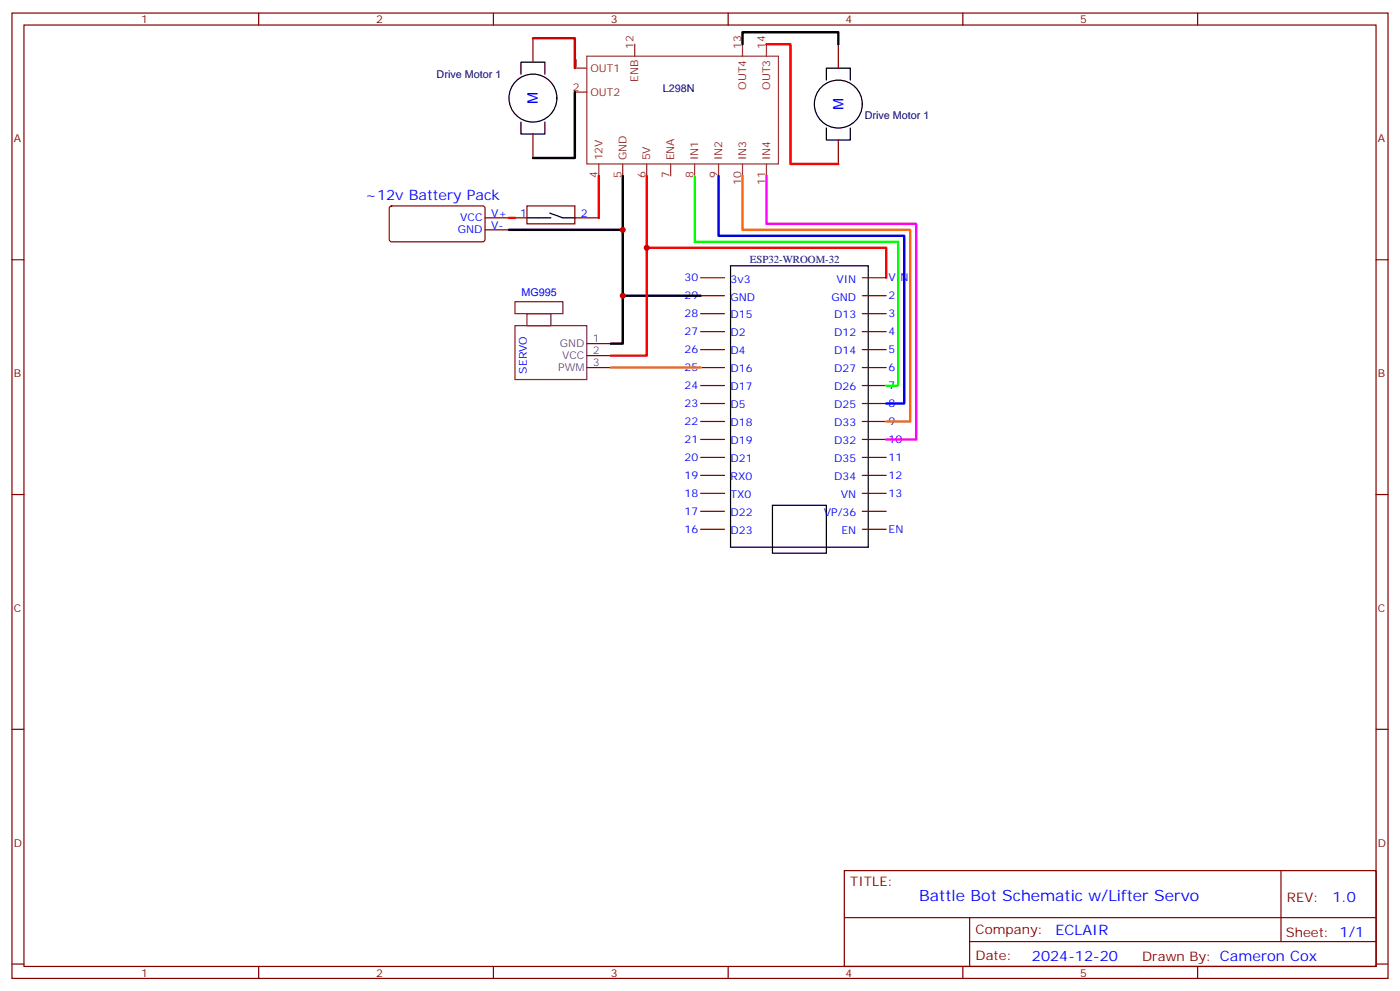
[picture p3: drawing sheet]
<svg xmlns="http://www.w3.org/2000/svg" width="412mm" height="292mm" viewBox="0 0 412 292" stroke-linecap="round" stroke-linejoin="round" font-family="sans-serif">
<g fill="none" stroke="#870000" stroke-width=".35">
<path d="M3.5 3.8h405.4v284.4h-405.4zM7.1 7.4h398.2v277.3h-398.2zM76.2 3.8v3.6M145.3 3.8v3.6M157 11.3v7M214.5 3.8v3.6M246.9 13v7.1M283.6 3.8v3.6M352.8 3.8v3.6M157 39.5v7M246.9 41.2v7.1M3.5 76.5h3.6"/>
<path d="M114.9 60.8l.5-.2 27 .1 .5 .6-.1 9.5-.6 .4h-27.1l-.4-.7v-9.2zM142.9 64.2h7M142.9 67.7h7M151.7 64.2h3.5M155.2 60.6h14.1v5.3h-14.1zM169.3 64.2h7.1M405.3 76.5h3.6M206.4 81.8h7M206.4 87.1h7M206.4 92.4h7M206.4 97.7h7M254 81.8h7.1"/>
<path d="M254 87.1h7.1M254 92.4h7.1M254 97.7h7.1M172.9 108.3h7M172.9 104.7h7M172.9 101.2h7M206.4 103h7M206.4 108.3h7M206.4 113.6h7M206.4 118.9h7M254 103h7.1M254 108.3h7.1"/>
<path d="M254 113.6h7.1M254 118.9h7.1M206.4 124.1h7M206.4 129.4h7M206.4 134.7h7M254 124.1h7.1M254 129.4h7.1M254 134.7h7.1M3.5 145.7h3.6M206.4 140h7M206.4 145.3h7M206.4 150.6h7"/>
<path d="M206.4 155.9h7M254 140h7.1M254 145.3h7.1M254 150.6h7.1M254 155.9h7.1M405.3 145.7h3.6M3.5 214.8h3.6M405.3 214.8h3.6M248.7 256.4h156.6v28.3h-156.6zM377.3 256.5v20.8M248.7 270.3h156.5M285.6 277.3h119.6"/>
<path d="M285.6 270.3v14.1M3.5 284h3.6M76.2 284.7v3.5M145.3 284.7v3.5M214.5 284.7v3.5M283.6 284.7v3.5M352.8 284.7v3.5M405.3 284h3.6"/>
</g>
<g fill="none" stroke="#8c2424" stroke-width=".35">
<path d="M187 13v3.5M218.7 13v3.5M225.8 13v3.5M169.3 20.1h3.6M169.3 27.1h3.6M176.4 48.3v3.5M183.4 48.3v3.5M190.5 48.3v3.5M197.6 48.3v3.5M204.6 48.3v3.5M211.7 48.3v3.5M218.7 48.3v3.5"/>
<path d="M225.8 48.3v3.5"/>
</g>
<path d="M172.9 16.5h56.4v31.8h-56.4z" fill="none" stroke="#933" stroke-width=".35"/>
<g fill="none" stroke="#000" stroke-width=".35">
<path d="M153.5 21.8v-3.5h7v3.5M153.5 35.9v3.6h7v-3.6M243.4 37.7v3.5h7.1v-3.5M243.4 23.6v-3.5h7.1v3.5M155.2 64.2h7.1M161.9 62.8l3.9 1.4h3.5M215.2 78.3h40.6v82.9h-40.6zM227.5 148.8h15.9v14.1h-15.9z"/>
<circle cx="157" cy="28.9" r="7.1"/>
<circle cx="246.9" cy="30.7" r="7.1"/>
</g>
<path d="M225.8 13h7v35.3h14.1M176.4 51.8v12.4M190.5 51.8v21.2h70.6v8.8M149.9 64.2h1.8M190.5 73v31.7h-10.6" fill="none" stroke="#f00" stroke-width=".71"/>
<path d="M218.7 13v-3.5h28.2v3.5M169.3 27.1v19.4h-12.3M183.4 51.8v15.9h-33.5M183.4 67.7v19.4h23M183.4 87.1v14.1h-3.5" fill="none" stroke="#000" stroke-width=".71"/>
<path d="M157 11.3h12.3v8.8" fill="none" stroke="#c00" stroke-width=".71"/>
<path d="M211.7 51.8v17.7h54.6v49.4h-5.2" fill="none" stroke="#00f" stroke-width=".71"/>
<path d="M204.6 51.8v19.4h60v42.4h-3.5" fill="none" stroke="#0f0" stroke-width=".71"/>
<path d="M218.7 51.8v15.9h49.4v56.4h-7" fill="none" stroke="#f60" stroke-width=".71"/>
<path d="M225.8 51.8v14.1h44.1v63.5h-8.8" fill="none" stroke="#f0f" stroke-width=".71"/>
<path d="M151.7 88.9h14.1v3.5h-14.1zM151.7 95.9h21.2v15.9h-21.2zM155.2 92.4h7.1v3.5h-7.1z" fill="none" stroke="#633" stroke-width=".35"/>
<path d="M179.9 108.3h26.5" fill="none" stroke="#f90" stroke-width=".71"/>
<g fill="#c00">
<circle cx="183.4" cy="67.7" r=".88"/>
<circle cx="183.4" cy="87.1" r=".88"/>
<circle cx="190.5" cy="73" r=".88"/>
</g>
<text font-size="4.6" fill="#00f" x="270.8" y="265.5">Battle Bot Schematic w/Lifter Servo</text>
<g font-size="4.2" fill="#00f">
<text x="158.5" y="30.6" transform="rotate(-90 158.5 30.6)">M</text>
<text x="248.5" y="32.5" transform="rotate(-90 248.5 32.5)">M</text>
<text x="107.6" y="58.9">~12v Battery Pack</text>
<text x="392.5" y="265.7">1.0</text>
<text x="310.9" y="275.3">ECLAIR</text>
<text x="304" y="283.1">2024-12-20</text>
</g>
<g font-size="3.9" fill="#800">
<text x="250.5" y="261">TITLE:</text>
<text x="379.1" y="265.7">REV:</text>
<text x="287.4" y="275.2">Company:</text>
<text x="378.7" y="275.8">Sheet: 1/1</text>
<text x="287.4" y="282.9">Date:</text>
<text x="336.4" y="283">Drawn By: Cameron Cox</text>
</g>
<g font-size="3.2" fill="#800">
<text x="41.6" y="6.8">1</text>
<text x="110.8" y="6.8">2</text>
<text x="179.9" y="6.8">3</text>
<text x="249.1" y="6.8">4</text>
<text x="318.2" y="6.8">5</text>
<text x="4.1" y="41.9">A</text>
<text x="405.9" y="41.9">A</text>
<text x="4.1" y="111.1">B</text>
<text x="405.9" y="111.1">B</text>
<text x="4.1" y="180.2">C</text>
<text x="405.9" y="180.2">C</text>
<text x="4.1" y="249.4">D</text>
<text x="405.9" y="249.4">D</text>
<text x="41.6" y="287.7">1</text>
<text x="110.8" y="287.7">2</text>
<text x="179.9" y="287.7">3</text>
<text x="249.1" y="287.7">4</text>
<text x="318.2" y="287.7">5</text>
</g>
<g font-size="3.2" fill="#8d2323">
<text x="186.6" y="14.4" transform="rotate(-90 186.6 14.4)">12</text>
<text x="218.4" y="14.4" transform="rotate(-90 218.4 14.4)">13</text>
<text x="225.4" y="14.4" transform="rotate(-90 225.4 14.4)">14</text>
<text x="168.7" y="19.7">1</text>
<text x="173.9" y="21.1">OUT1</text>
<text x="168.7" y="26.8">2</text>
<text x="173.9" y="28.2">OUT2</text>
<text x="188" y="24.2" transform="rotate(-90 188 24.2)">ENB</text>
<text x="219.8" y="26.4" transform="rotate(-90 219.8 26.4)">OUT4</text>
<text x="226.8" y="26.4" transform="rotate(-90 226.8 26.4)">OUT3</text>
<text x="177.4" y="47.2" transform="rotate(-90 177.4 47.2)">12V</text>
<text x="184.5" y="47.2" transform="rotate(-90 184.5 47.2)">GND</text>
<text x="191.6" y="47.2" transform="rotate(-90 191.6 47.2)">5V</text>
<text x="198.6" y="47.2" transform="rotate(-90 198.6 47.2)">ENA</text>
<text x="205.7" y="47.2" transform="rotate(-90 205.7 47.2)">IN1</text>
<text x="212.7" y="47.2" transform="rotate(-90 212.7 47.2)">IN2</text>
<text x="219.8" y="47.2" transform="rotate(-90 219.8 47.2)">IN3</text>
<text x="226.8" y="47.2" transform="rotate(-90 226.8 47.2)">IN4</text>
<text x="176" y="52.4" transform="rotate(-90 176 52.4)">4</text>
<text x="183.1" y="52.4" transform="rotate(-90 183.1 52.4)">5</text>
<text x="190.1" y="52.4" transform="rotate(-90 190.1 52.4)">6</text>
<text x="197.2" y="52.4" transform="rotate(-90 197.2 52.4)">7</text>
<text x="204.3" y="52.4" transform="rotate(-90 204.3 52.4)">8</text>
<text x="211.3" y="52.4" transform="rotate(-90 211.3 52.4)">9</text>
<text x="218.4" y="54.4" transform="rotate(-90 218.4 54.4)">10</text>
<text x="225.4" y="54.4" transform="rotate(-90 225.4 54.4)">11</text>
</g>
<g font-size="3.2" fill="#000080">
<text x="128.6" y="23">Drive Motor 1</text>
<text x="195.2" y="27">L298N</text>
<text x="254.7" y="35">Drive Motor 1</text>
<text x="220.9" y="77.6">ESP32-WROOM-32</text>
</g>
<g font-size="3.2" fill="#00f">
<text x="135.6" y="65.2">VCC</text>
<text x="144.6" y="63.8">V+</text>
<text x="153.2" y="63.8">1</text>
<text x="171.1" y="63.8">2</text>
<text x="134.9" y="68.8">GND</text>
<text x="144.6" y="67.3">V-</text>
<text x="201.6" y="82.9">30</text>
<text x="215.2" y="83.2">3v3</text>
<text x="246.4" y="83.2">VIN</text>
<text x="261.8" y="82.9">VIN</text>
<text x="153.6" y="87.1">MG995</text>
<text x="201.6" y="88.2">29</text>
<text x="215.2" y="88.5">GND</text>
<text x="245" y="88.5">GND</text>
<text x="261.8" y="88.2">2</text>
<text x="201.6" y="93.5">28</text>
<text x="215.2" y="93.8">D15</text>
<text x="245.8" y="93.8">D13</text>
<text x="261.8" y="93.5">3</text>
<text x="201.6" y="98.7">27</text>
<text x="215.2" y="99.1">D2</text>
<text x="245.8" y="99.1">D12</text>
<text x="261.8" y="98.7">4</text>
<text x="201.6" y="104">26</text>
<text x="215.2" y="104.4">D4</text>
<text x="245.8" y="104.4">D14</text>
<text x="261.8" y="104">5</text>
<text x="155.2" y="110" transform="rotate(-90 155.2 110)">SERVO</text>
<text x="201.6" y="109.3">25</text>
<text x="215.2" y="109.7">D16</text>
<text x="245.8" y="109.7">D27</text>
<text x="261.8" y="109.3">6</text>
<text x="201.6" y="114.6">24</text>
<text x="201.6" y="119.9">23</text>
<text x="215.2" y="115">D17</text>
<text x="245.8" y="115">D26</text>
<text x="261.8" y="119.9">8</text>
<text x="261.8" y="114.6">7</text>
<text x="201.6" y="125.2">22</text>
<text x="215.2" y="120.3">D5</text>
<text x="215.2" y="125.6">D18</text>
<text x="245.8" y="125.6">D33</text>
<text x="245.8" y="120.3">D25</text>
<text x="261.8" y="125.2">9</text>
<text x="201.6" y="130.5">21</text>
<text x="215.2" y="130.8">D19</text>
<text x="245.8" y="130.8">D32</text>
<text x="261.8" y="130.5">10</text>
<text x="201.6" y="135.8">20</text>
<text x="215.2" y="136.1">D21</text>
<text x="245.8" y="136.1">D35</text>
<text x="261.8" y="135.8">11</text>
<text x="201.6" y="141.1">19</text>
<text x="215.2" y="141.4">RX0</text>
<text x="245.8" y="141.4">D34</text>
<text x="261.8" y="141.1">12</text>
<text x="201.6" y="146.4">18</text>
<text x="215.2" y="146.7">TX0</text>
<text x="247.7" y="146.7">VN</text>
<text x="261.8" y="146.4">13</text>
<text x="201.6" y="151.7">17</text>
<text x="215.2" y="152">D22</text>
<text x="242.7" y="152">VP/36</text>
<text x="201.6" y="157">16</text>
<text x="215.2" y="157.3">D23</text>
<text x="247.9" y="157.3">EN</text>
<text x="261.8" y="157">EN</text>
</g>
<g font-size="3.2" fill="#666">
<text x="174.6" y="100.9">1</text>
<text x="164.9" y="102.3">GND</text>
<text x="165.6" y="105.8">VCC</text>
<text x="174.6" y="107.9">3</text>
<text x="174.6" y="104.4">2</text>
<text x="164.4" y="109.3">PWM</text>
</g>
</svg>
